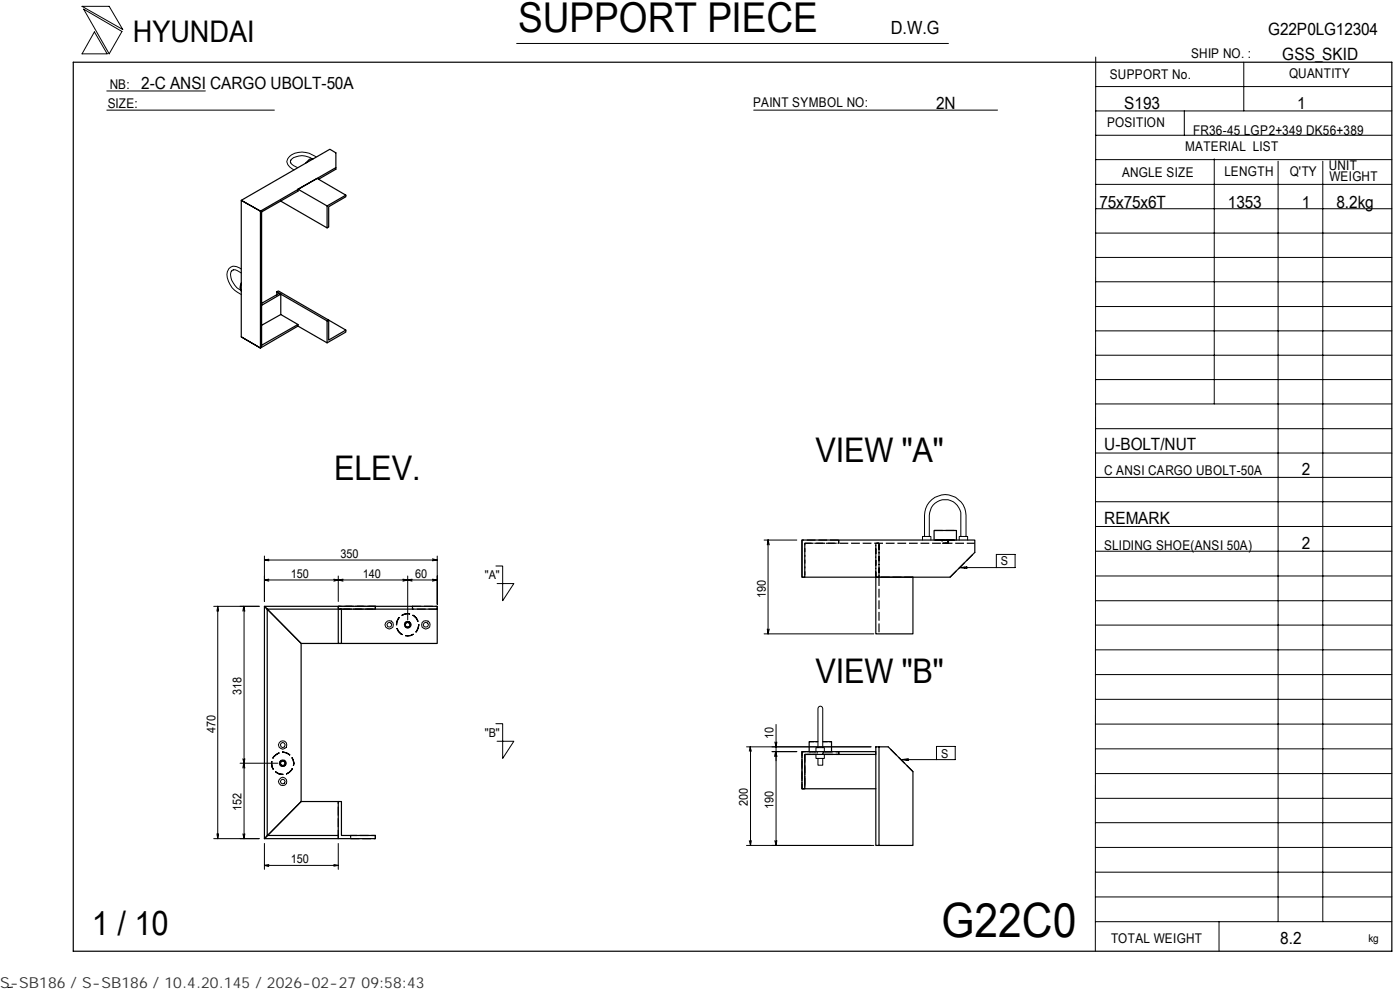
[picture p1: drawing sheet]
<svg xmlns="http://www.w3.org/2000/svg" width="297mm" height="210mm" viewBox="0 0 297 210" stroke-linecap="round" stroke-linejoin="round" font-family="sans-serif">
<g fill="none" stroke="#000" stroke-width=".21">
<path d="M17.4 1.3h5.8l2.8 5zM17.7 1.9l8.2 4.8-2.7 4.7zM20 6.8l2.7 4.6h-5.3zM22.7 19.3h20.9M109.6 9.2h91.6M232.5 18.4h62.8M232.5 12.1l-.1 189.7M263.9 13.2v10.3M22.7 23.4h35.5M61.6 34.4l.7 .7 .8 .4M61.7 33.9v.6M66.2 33.7a3.4 3.4 0 0 0-4.5 .3"/>
<path d="M67.1 33.3a4.6 4.6 0 0 0-5.7-.1 1.44 1.44 0 0 0-.5 1.4 1.44 1.44 0 0 0 1 1.1l.5 .4M159.9 23.4h51.7M232.5 39.1h62.8M232.5 33.9h62.8M232.5 28.7h62.8M232.5 23.5h62.8M251.3 23.5v5.2M257.6 33.7v52M271.2 34.2v161.3M280.6 34.2v161.3M49.2 57.5a2.81 2.81 0 0 0 .6 3l.5 .5 .8 .5M49.5 57.2h.4l1.3 .7"/>
<path d="M49.6 57.2l-.5 .4M51.2 57.1a1.74 1.74 0 0 0-2.7 0 3.6 3.6 0 0 0 .7 3.9l.5 .5 1.5 1M232.5 59.8h62.8M232.5 54.6h62.8M232.5 49.4h62.8M232.5 44.3h62.8M232.5 75.3h62.8M232.5 70.2h62.8M232.5 65h62.8M232.5 96.1h62.8M232.5 90.9h62.8M232.5 85.7h62.8"/>
<path d="M232.5 80.5h62.8M56.1 117.9v9.7M56.1 118.8l.9 .1M56.1 118.8h36.7M57 118.6l-.9 .2M91.7 118.5l1.1 .3M92.8 117.9v10.3M92.8 118.8l-1.1 .1M162.1 114.5h6.9M162.9 114.5l-.1 1.1M162.9 114.5l.3 1.1M162.9 114.5v19.9"/>
<path d="M195.7 114.5v-.7h1.8v.7M196.1 113.8v-4.5a4.4 4.4 0 0 1 4.4-4.4 4.4 4.4 0 0 1 4.4 4.4v4.5M197.2 113.8v-4.5a3.3 3.3 0 0 1 3.3-3.3 3.3 3.3 0 0 1 3.3 3.3v4.5M203.5 114.5v-.7h1.8v.7M232.5 101.3h62.8M232.5 116.9h62.8M232.5 111.7h62.8M232.5 106.4h62.8M45.3 128.6h9.7M46.2 128.6l-.2 1M46.2 128.6l.2 1M46.2 128.6v49.3"/>
<path d="M51.5 129.6l.2-1 .2 1M51.8 128.6v49.3M56.1 123l.9 .3M56.1 123h36.7M57 122.8l-.9 .2M70.8 122.8l1 .2M71.8 122.2v5.4M71.8 123l-1 .3M71.8 123l1 .3M72.8 122.8l-1 .2M82.3 132.2l.3-.2 .3 .2 .2 .3-.2 .4h-.6l-.2-.4zM85.5 122.8l1 .2"/>
<path d="M86.5 123l.9 .3M86.5 122.2v9.3M86.5 123l-1 .3M87.4 122.8l-.9 .2M90 132.2l.3-.2 .4 .2 .2 .3-.2 .4h-.7l-.2-.4zM91.7 122.8l1.1 .2M92.8 123l-1.1 .3M105.2 120h1.4v7.4l2.4-3.6h-3.5M162.1 134.4h23.3M162.8 133.4l.1 1M163.2 133.4l-.3 1M203.6 120.4h11.8v-2.8h-4v2.8"/>
<path d="M203.6 120.4l1.5-.2v.4zM204.6 120.3v.2M232.5 137.8h62.8M232.5 132.6h62.8M232.5 122.2h62.8M232.5 127.4h62.8M59.7 157.6l.3-.1 .3 .1 .2 .4-.2 .4-.3 .2-.3-.2-.2-.4zM105.2 153.5h1.4v7.4l2.4-3.7h-3.5M158.4 158.4h26.4M159 159.3l.1-.9 .3 .9M159.2 158.4v20.9M164.4 157.4l.2 1 .2-1"/>
<path d="M164.6 153.7v25.6M169 159.4h-5.2M173.1 159.4v-.8h1.8v.8M173.5 158.6v-8.3a.51 .51 0 0 1 .5-.5 .51 .51 0 0 1 .5 .5v8.3M232.5 158.8h62.8M232.5 153.6h62.8M232.5 148.3h62.8M232.5 143.1h62.8M45.3 177.9h9.7M46 176.9l.2 1M46.4 176.9l-.2 1M50.9 161.9h8.1"/>
<path d="M51.5 176.9l.3 1M51.5 162.9l.2-1 .2 1M51.5 160.9l.3 1 .1-1M51.9 176.9l-.1 1M56.1 178.9v5.5M71.8 178.9v5.5M158.4 179.3h27M159 178.3l.2 1M159.4 178.3l-.2 1M164.4 160.4l.2-1 .2 1M164.4 178.3l.2 1M164.8 178.3l-.2 1"/>
<path d="M173.1 160v.9h1.8v-.9M173.5 160.9v1.4h1v-1.4M191.2 161.1h11.5v-2.8h-4v2.8M191.2 161.1l1.5-.2v.4zM192.2 161v.2M232.5 179.7h62.8M232.5 174.5h62.8M232.5 169.3h62.8M232.5 164.1h62.8M56.1 183.5l.9 .3M56.1 183.5h15.7M57 183.4l-.9 .1"/>
<path d="M70.8 183.4l1 .1M71.8 183.5l-1 .2M232.5 195.5h62.8M232.5 190.2h62.8M232.5 185h62.8M258.6 195.5v6.3M2.7 209.4l-1 .1"/>
<circle cx="82.6" cy="132.5" r=".89"/>
<circle cx="90.3" cy="132.5" r=".89"/>
<circle cx="60" cy="158" r=".89"/>
<circle cx="60" cy="165.8" r=".49"/>
<circle cx="60" cy="165.7" r=".89"/>
</g>
<g fill="none" stroke="#000" stroke-width=".25">
<path d="M15.5 13.2h279.8v188.6h-279.8zM66.4 33.7a1.36 1.36 0 0 0-1.4 .7l-.1 .1M71.3 35.5l-16 9.3-4.1-2.3 18.8-10.8 1.3 .7v3.5l-3.7 2.1M59.6 42.7l9.8 5.6v-4.6M63.2 40.1l6.2 3.6 4-2.3-6.1-3.6-4.1 2.3v.4l-7.7 4.4-4.3-2.4v28.9l4.1 2.4v-29l.2 .1v28.3l-.2 .6 7.9-4.6v-.4l-7.7 4.4-.2 .6-4.1-2.4M73.4 41.4v.3l-3.7 2.1v4.4l-.3 .1M51.2 60a1.49 1.49 0 0 0 0 1.7M55.5 64.8l4.1-2.4v4.3M58.7 61.9l.4-.2 10.6 6.2v4.2l3.7-2.1M59.6 62.4l9.8 5.7 .3-.2 3.7 2.1v.4l-4 2.3-6.2-3.5M59.6 62.4l-.9-.5v.7M59.6 62.4l-.4-.2-3.7 2.1"/>
<path d="M63.2 68.8l-3.6-2.1-4.1 2.3M69.4 68.1v4.6M170.1 114.5v7.9M170.1 114.5h36.7v2.7l-5.2 5.2h-31.5zM198.2 114.5v-2h4.7v2M71.8 136.5h-7.9l-7.8-7.9v49.3l7.8-7.9v-33.5l-7.2-7.3v48h15.1M71.8 128.6h-15.7l.6 .6h15.1M71.8 128.6h7.8v.6h-7.2v7.3h-.6zM79.6 128.6h7.9M79.6 129.2h7.9M86.1 132.2l.4-.2 .3 .2 .2 .3-.2 .4h-.7zM87.5 128.6h5.3v.6h-5.3z"/>
<path d="M92.8 129.2v7.3h-20.4M185.8 122.4h7.9v12h-7.9zM170.1 159.4h7.8v.6h-7.2v7.3h-.6zM173.5 157.3h-1.8v2.1M174.5 157.3h1.9v2.1M177.9 159.4h7.9v.6h-7.9M185.8 158.4h.7v20.9h-.7zM186.5 158.4h1.9l5.3 5.3v15.6h-7.2M59.7 161.5l.3-.1 .3 .1 .2 .4-.2 .4h-.6l-.2-.4zM71.8 170h-7.9l-7.8 7.9h15.7M71.8 170h.6v7.2h7.2v.7h-7.8zM170.7 167.3h15.1"/>
<circle cx="86.5" cy="132.5" r=".68"/>
<circle cx="60" cy="161.9" r=".68"/>
</g>
<path d="M60.3 162.3l.2-.4-.2-.4-.3-.1-.3 .1-.2 .4 .2 .4h.6" fill="none" stroke="#000" stroke-width=".25" stroke-dasharray="1.7 .5" stroke-linecap="butt"/>
<g fill="none" stroke="#000" stroke-width=".25" stroke-dasharray="1.9 .6" stroke-linecap="butt">
<path d="M170.7 115.2v7.2M170.7 115.2h36.1M177.9 114.5h-7.8M198.2 112.5h4.7M198.2 114.5h4.7h-4.7M200.8 114.5h.2v.7h-1v-.7h.8M201.1 114.5l.1 .7h-1.3v-.7h1.2M72.4 129.2h7.2v-.6h-7.8M79.6 128.6h-7.8M79.6 129.2h-7.8M84.2 133.3a2.38 2.38 0 0 0 3.7 1.2 2.38 2.38 0 0 0 0-3.9 2.38 2.38 0 0 0-3.7 1.2v1.5M87.2 132.5a.68 .68 0 0 0-1-.6 .68 .68 0 0 0-.2 1.1 .68 .68 0 0 0 1.1-.2l.1-.3"/>
<path d="M87.5 128.6h5.3v.6M92.8 129.2h-5.3M170.1 122.4h.6v-7.2h7.2v-.7M185.8 122.4v-7.2h.7v7.2M186.5 122.4v12M186.5 122.4h-.7v-7.2h.7M193.7 122.4h-7.2v-7.2M201.6 122.4l5.2-5.2M59.2 159.7a2.35 2.35 0 0 0-1.1 3.6 2.35 2.35 0 0 0 3.8 0 2.35 2.35 0 0 0-1.1-3.6l-.8-.2-.8 .2M173.1 159.4h-3v7.9h.6v-7.3M174.9 159.4h3v.6h-3M60 162.5a.68 .68 0 0 0 .6-.9 .68 .68 0 0 0-1.1-.2 .68 .68 0 0 0 .2 1.1h.3"/>
<path d="M71.8 177.9v-7.9M74.4 177.9h5.2v-.7h-5.2v.7M173.1 160h-2.4v7.3h-.6v-7.9h3M174.9 160h3v-.6h-3M193.7 163.7l-5.3-5.3"/>
</g>
<path d="M71.8 129.2h.6h-.6v-.6" fill="none" stroke="#000" stroke-width=".25" stroke-dasharray="1.1 .3" stroke-linecap="butt"/>
<path d="M86.5 132l-.4 .2v.7h.7l.2-.4-.2-.3-.3-.2" fill="none" stroke="#000" stroke-width=".25" stroke-dasharray="1.8 .6" stroke-linecap="butt"/>
<path d="M177.9 114.5v.7M72.4 136.5h-.6M173.4 159.4v.6M174.7 159.4v.6M174.5 160v-.6" fill="none" stroke="#000" stroke-width=".25" stroke-dasharray=".3 .1" stroke-linecap="butt"/>
<path d="M200 114.5h1M201 115.2h-1" fill="none" stroke="#000" stroke-width=".25" stroke-dasharray=".6 .2" stroke-linecap="butt"/>
<path d="M199.9 114.5h1.3M201.2 115.2h-1.3M171.7 159.4h1.4M173.1 159.4h-1.4M174.9 159.4h1.5M176.4 159.4h-1.5" fill="none" stroke="#000" stroke-width=".25" stroke-dasharray=".8 .3" stroke-linecap="butt"/>
<path d="M171.7 157.3h1.8M174.5 157.3h1.9" fill="none" stroke="#000" stroke-width=".25" stroke-dasharray="1 .3" stroke-linecap="butt"/>
<path d="M170.7 160h2.4" fill="none" stroke="#000" stroke-width=".25" stroke-dasharray="1.3 .4" stroke-linecap="butt"/>
<text font-size="10" x="199.7" y="198.6">G22C0</text>
<text font-size="8.7" x="109.9" y="6.9">SUPPORT PIECE</text>
<g font-size="7.2">
<text x="70.9" y="101.8">ELEV.</text>
<text x="173" y="98">VIEW &quot;A&quot;</text>
<text x="173" y="144.8">VIEW &quot;B&quot;</text>
<text x="19.5" y="198.3">1 / 10</text>
</g>
<text font-size="6.3" x="28.2" y="8.9">HYUNDAI</text>
<text font-size="3.9" x="189" y="7.3">D.W.G</text>
<g font-size="3.6">
<text x="269.1" y="7.5">G22P0LG12304</text>
<text x="272" y="12.7">GSS_SKID</text>
<text x="30" y="19">2-C ANSI CARGO UBOLT-50A</text>
<text x="198.6" y="23.1">2N</text>
<text x="238.5" y="23.1">S193</text>
<text x="275.2" y="23.1">1</text>
<text x="233.3" y="44.1">75x75x6T</text>
<text x="260.5" y="44.1">1353</text>
<text x="276.2" y="44.1">1</text>
<text x="283.5" y="44.1">8.2kg</text>
<text x="234.3" y="95.4">U-BOLT/NUT</text>
<text x="276.2" y="100.7">2</text>
<text x="234.3" y="111.2">REMARK</text>
<text x="276.2" y="116.4">2</text>
<text x="271.6" y="200.2">8.2</text>
</g>
<text font-size="3.2" fill="#323232" x="0" y="209.6">S-SB186 / S-SB186 / 10.4.20.145 / 2026-02-27 09:58:43</text>
<g font-size="2.8">
<text x="235.5" y="16.7">SUPPORT No.</text>
<text x="252.7" y="12.3">SHIP NO. :</text>
<text x="273.5" y="16.5">QUANTITY</text>
<text x="22.9" y="22.9">SIZE:</text>
<text x="23.3" y="18.8">NB:</text>
<text x="159.8" y="22.6">PAINT SYMBOL NO:</text>
<text x="234.9" y="27">POSITION</text>
<text x="253.2" y="28.5">FR36-45 LGP2+349 DK56+389</text>
<text x="251.5" y="32">MATERIAL LIST</text>
<text x="238.1" y="37.5">ANGLE SIZE</text>
<text x="259.8" y="37.4">LENGTH</text>
<text x="273.6" y="37.4">Q'TY</text>
<text x="281.9" y="36.1">UNIT</text>
<text x="282" y="38.4">WEIGHT</text>
<text x="234.3" y="100.8">C ANSI CARGO UBOLT-50A</text>
<text x="234.3" y="116.6">SLIDING SHOE(ANSI 50A)</text>
<text x="235.7" y="200">TOTAL WEIGHT</text>
</g>
<g font-size="2.6">
<text x="72.2" y="118.3">350</text>
<text x="212.3" y="119.9">S</text>
<text x="61.7" y="122.5">150</text>
<text x="77" y="122.5">140</text>
<text x="88.1" y="122.5">60</text>
<text x="102.9" y="122.9">&quot;A&quot;</text>
<text x="162.5" y="126.7" transform="rotate(-90 162.5 126.7)">190</text>
<text x="51.2" y="147.5" transform="rotate(-90 51.2 147.5)">318</text>
<text x="45.7" y="155.4" transform="rotate(-90 45.7 155.4)">470</text>
<text x="102.9" y="156.3">&quot;B&quot;</text>
<text x="164.1" y="156.8" transform="rotate(-90 164.1 156.8)">10</text>
<text x="199.6" y="160.7">S</text>
<text x="51.2" y="172" transform="rotate(-90 51.2 172)">152</text>
<text x="158.7" y="171" transform="rotate(-90 158.7 171)">200</text>
<text x="164.1" y="171.5" transform="rotate(-90 164.1 171.5)">190</text>
<text x="61.7" y="183">150</text>
</g>
<text font-size="2.3" x="290.3" y="199.9">kg</text>
</svg>
